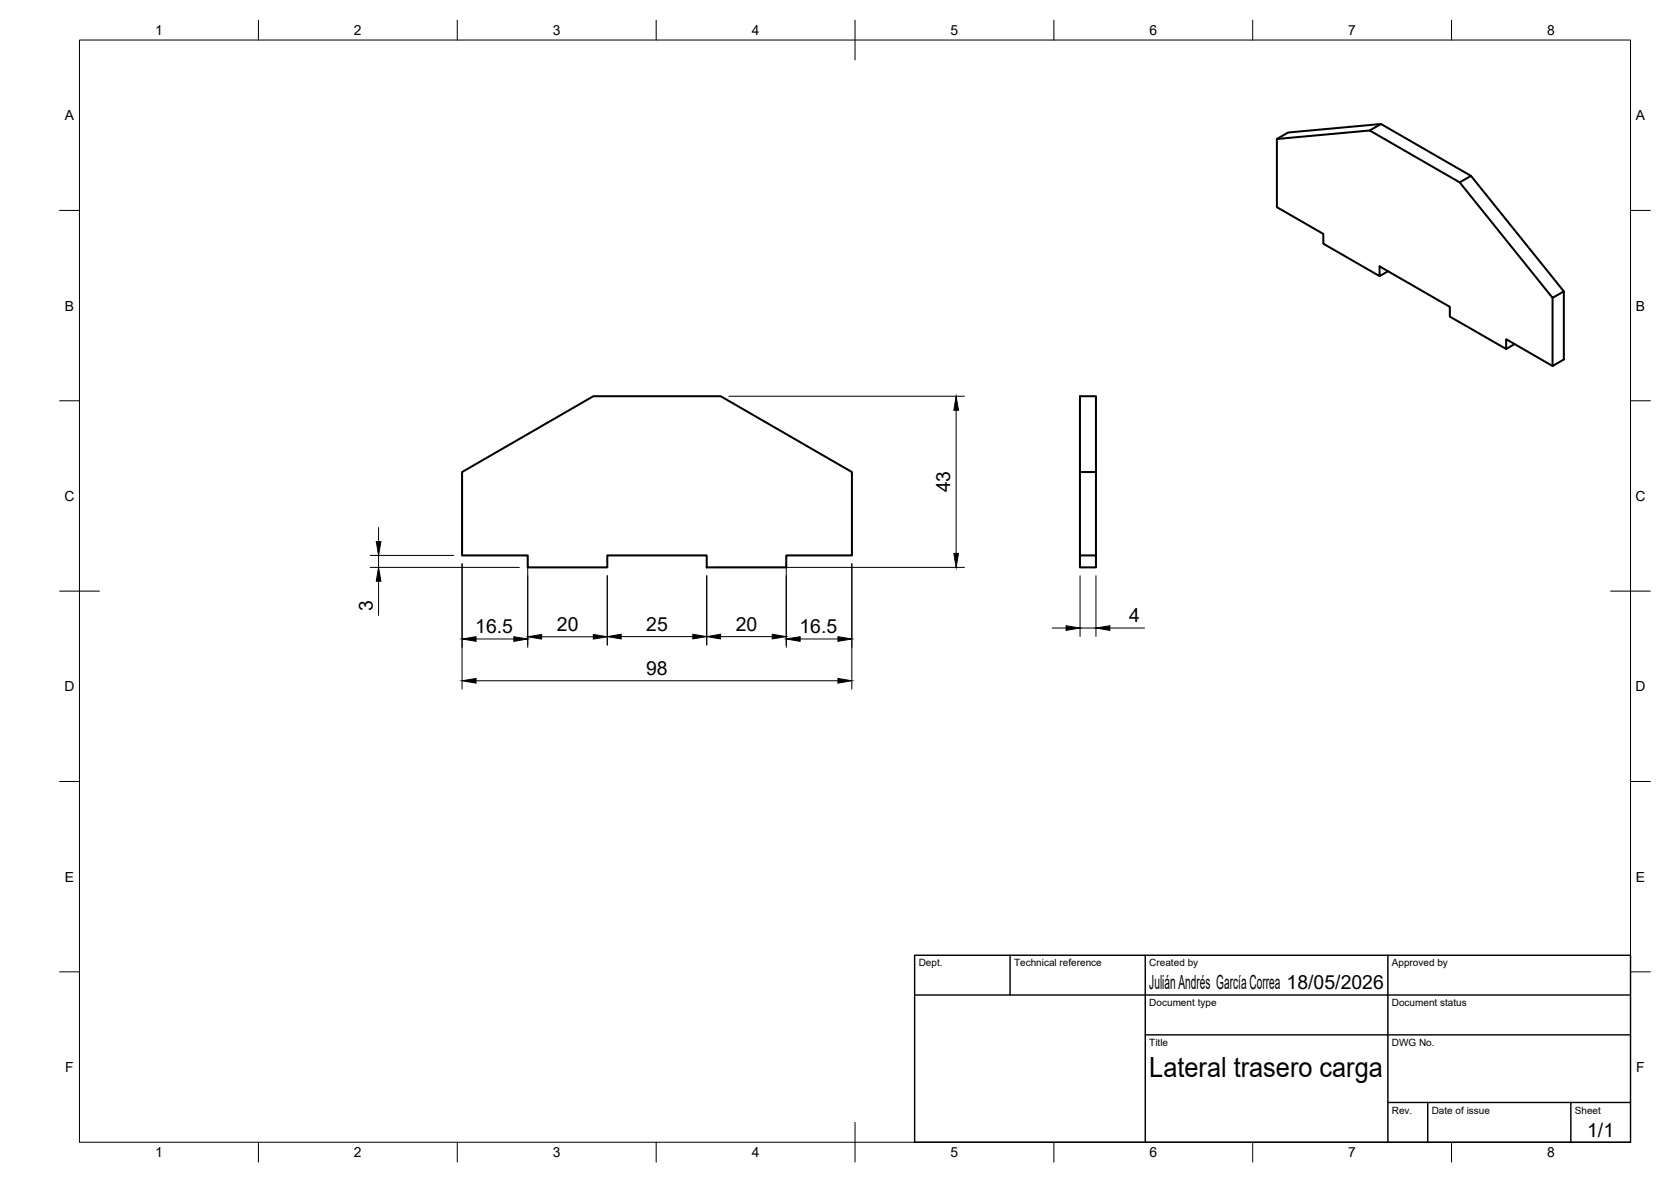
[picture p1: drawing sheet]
<svg xmlns="http://www.w3.org/2000/svg" width="420mm" height="297mm" viewBox="0 0 420 297" stroke-linecap="round" stroke-linejoin="round" font-family="sans-serif">
<!-- layer: Visible -->
<path d="M321.1 34.9l23.3-2.1 2.8-1.6 22.7 13M344.4 32.8l22.6 13 2.9-1.6 23.3 29M347.2 31.2l-23.3 2.1-2.8 1.6v17.2l11.6 6.7v2.4l14.2 8.2 2.1-1.2M367 45.8l23.4 29.1 2.8-1.7v17.1l-2.8 1.7-11.7-6.8v2.5M346.9 69.4v-2.5l17.7 10.2v2.5l14.1 8.1 2.1-1.2M390.4 74.9v17.1M116.2 118.6l33-19h32l33 19v21h-16.5v3h-20v-3h-25v3h-20v-3h-16.5zM271.5 118.6v21M275.6 118.6v-19h-4.1v19h4.1v21M271.5 139.6h4.1v3h-4.1z" fill="none" stroke="#000" stroke-width=".51"/>
<!-- layer: BORDER -->
<g fill="none" stroke="#000" stroke-width=".25">
<path d="M20 10.1h390v276.9h-390zM65 5.1v5M115 5.1v5M165 5.1v5M215 5.1v10M265 5.1v5M315 5.1v5M365 5.1v5M15 52.9h5M410 52.9h5M15 100.7h5M410 100.7h5"/>
<path d="M15 148.6h10M405 148.6h10M15 196.4h5M410 196.4h5M15 244.2h5M410 244.2h5M65 287v5M115 287v5M165 287v5M215 282.1v9.9M265 287v5M315 287v5"/>
<path d="M365 287v5"/>
</g>
<!-- layer: TITLEBLOCK -->
<path d="M230 240.1h180v46.9h-180zM230 250h180M254 240.1v9.9M288 240.1v46.9M349 240.1v46.9M288 260.1h122M349 277.1h61M359 277.1v9.9M395 277.1v9.9" fill="none" stroke="#000" stroke-width=".36"/>
<!-- layer: FD_Dimensions -->
<g fill="none" stroke="#000" stroke-width=".25">
<path d="M183.3 99.6h59.2M240.4 103.1v36M93.1 139.6h21M95.2 132.6v3.5M95.2 139.6v3M93.1 142.6h37.5M95.2 146.1v8.6M116.2 141.7v31.5M132.7 141.7v21M152.7 144.7v17.4M156.2 160h18M177.7 144.7v17.4"/>
<path d="M179.8 142.6h62.7M181.2 160h13M197.7 141.7v21M214.2 141.7v31.5M264.6 157.8h3.5M271.6 144.7v15.2M271.6 157.8h4M275.6 144.7v15.2M279.1 157.8h8.7M119.7 171.1h91M119.7 160.6h9.5M136.2 160h13"/>
<path d="M201.2 160.6h9.5"/>
</g>
<g fill="#000" stroke="#000" stroke-width=".25">
<path d="M240.4 99.6l.6 3.5h-1.2zM94.6 136.1h1.2l-.6 3.5zM239.8 139.1h1.2l-.6 3.5zM95.2 142.6l.6 3.5h-1.2zM132.7 160l3.5-.6v1.2zM149.2 159.4l3.5 .6-3.5 .6zM152.7 160l3.5-.6v1.2zM174.2 159.4l3.5 .6-3.5 .6zM177.7 160l3.5-.6v1.2zM194.2 159.4l3.5 .6-3.5 .6zM268.1 157.3l3.5 .5-3.5 .6zM275.6 157.8l3.5-.5v1.1z"/>
<path d="M116.2 171.1l3.5-.6v1.2zM116.2 160.6l3.5-.6v1.2zM129.2 160l3.5 .6-3.5 .6zM197.7 160.6l3.5-.6v1.2zM210.7 170.5l3.5 .6-3.5 .6zM210.7 160l3.5 .6-3.5 .6z"/>
</g>
<text font-size="7" x="289" y="270.6">Lateral trasero carga</text>
<g font-size="4.9">
<text x="239" y="123.7" transform="rotate(-90 239 123.7)">43</text>
<text x="93.7" y="153.5" transform="rotate(-90 93.7 153.5)">3</text>
<text x="119.5" y="159.1">16.5</text>
<text x="140" y="158.6">20</text>
<text x="162.5" y="158.5">25</text>
<text x="185" y="158.5">20</text>
<text x="201" y="159.1">16.5</text>
<text x="283.9" y="156.4">4</text>
<text x="162.5" y="169.6">98</text>
<text x="289" y="248.5">Julián Andrés García Correa 18/05/2026</text>
<text x="399.1" y="285.7">1/1</text>
</g>
<g font-size="3.5">
<text x="39" y="8.8">1</text>
<text x="89" y="8.8">2</text>
<text x="139" y="8.8">3</text>
<text x="189" y="8.8">4</text>
<text x="239" y="8.8">5</text>
<text x="289" y="8.8">6</text>
<text x="339" y="8.8">7</text>
<text x="389" y="8.8">8</text>
<text x="16.3" y="30.2">A</text>
<text x="411.3" y="30.2">A</text>
<text x="16.3" y="78">B</text>
<text x="411.3" y="78">B</text>
<text x="16.2" y="125.9">C</text>
<text x="411.2" y="125.9">C</text>
<text x="16.2" y="173.7">D</text>
<text x="411.2" y="173.7">D</text>
<text x="16.3" y="221.6">E</text>
<text x="411.3" y="221.6">E</text>
<text x="16.4" y="269.4">F</text>
<text x="411.4" y="269.4">F</text>
<text x="39" y="290.8">1</text>
<text x="89" y="290.8">2</text>
<text x="139" y="290.8">3</text>
<text x="189" y="290.8">4</text>
<text x="239" y="290.8">5</text>
<text x="289" y="290.8">6</text>
<text x="339" y="290.8">7</text>
<text x="389" y="290.8">8</text>
</g>
<g font-size="2.5">
<text x="231" y="242.9">Dept.</text>
<text x="255" y="242.9">Technical reference</text>
<text x="289" y="242.9">Created by</text>
<text x="350" y="242.9">Approved by</text>
<text x="289" y="252.8">Document type</text>
<text x="350" y="252.8">Document status</text>
<text x="289" y="262.9">Title</text>
<text x="350" y="262.9">DWG No.</text>
<text x="350" y="279.9">Rev.</text>
<text x="360" y="279.9">Date of issue</text>
<text x="396" y="279.9">Sheet</text>
</g>
</svg>
